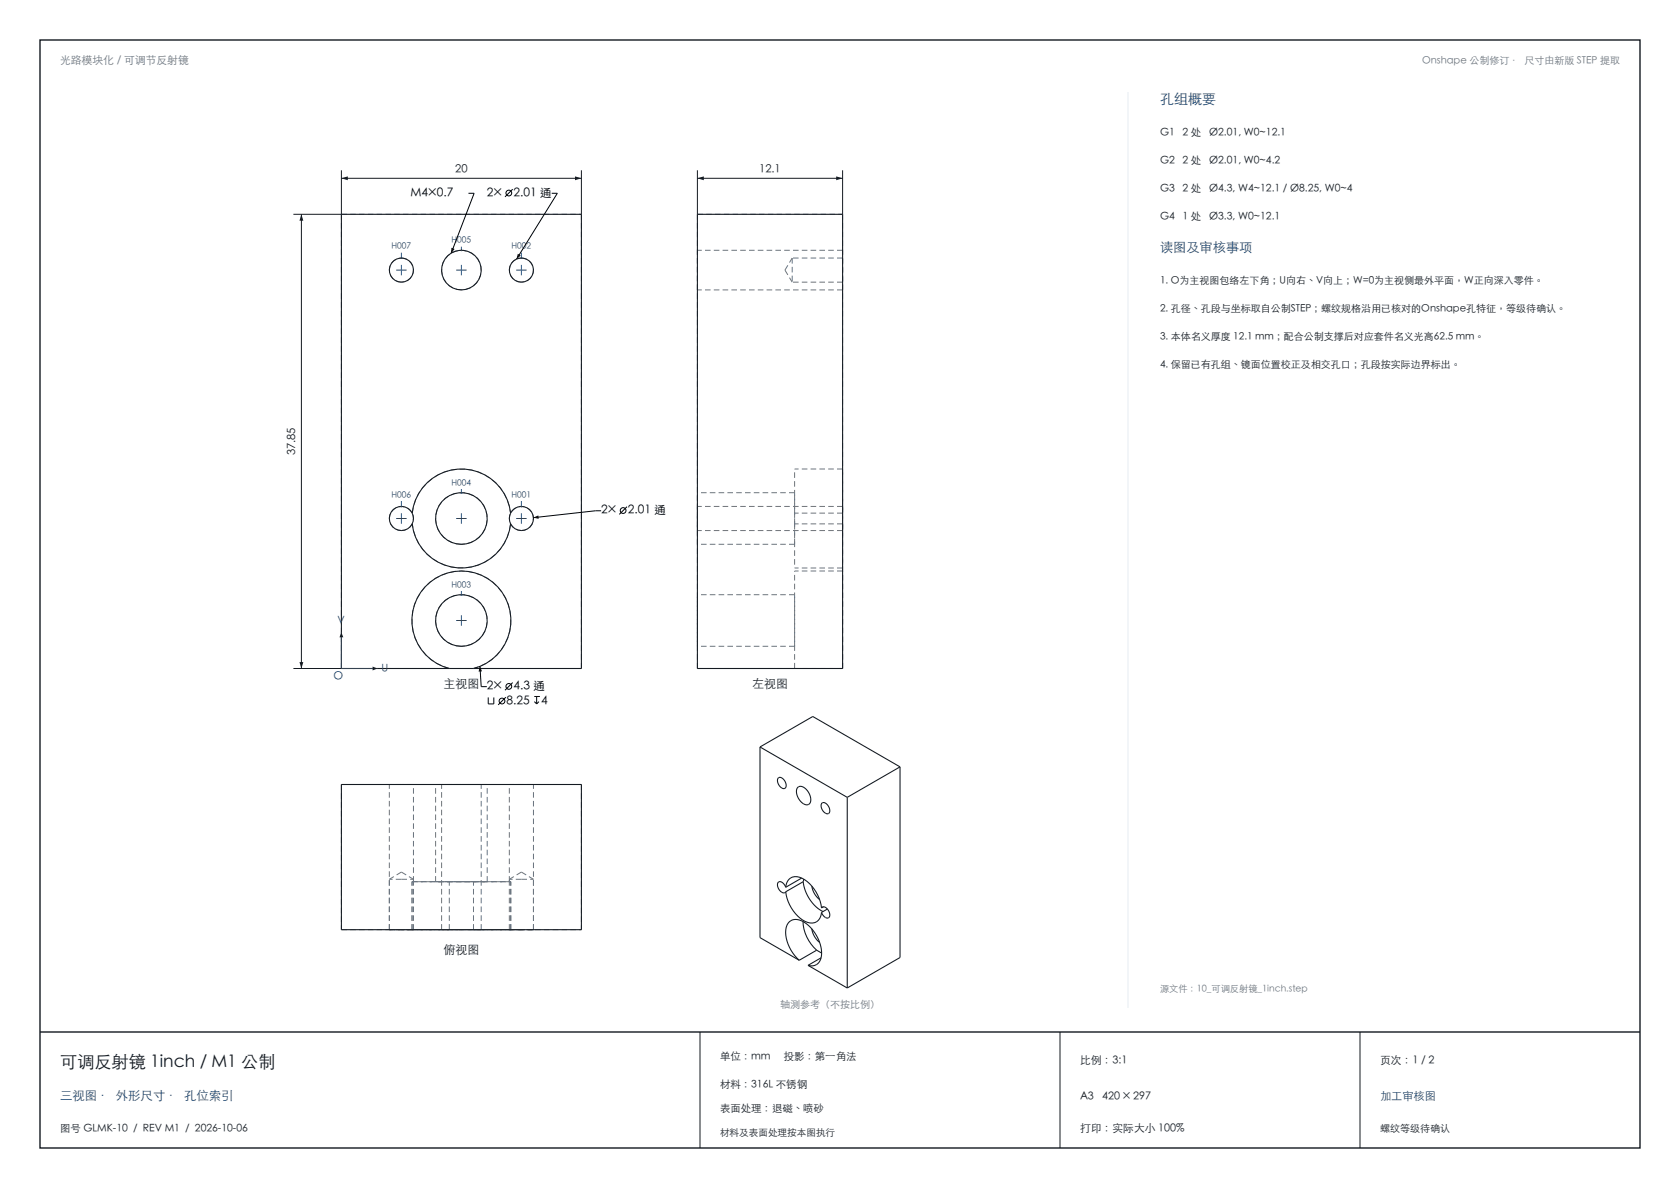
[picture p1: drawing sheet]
<svg xmlns="http://www.w3.org/2000/svg" width="420mm" height="297mm" viewBox="0 0 420 297" stroke-linecap="round" stroke-linejoin="round" font-family="sans-serif">
<path d="M10 10h400v277h-400zM10 258h400" fill="none" stroke="#141a21" stroke-width=".35"/>
<path d="M85.4 42.6v11M85.4 44.6h60M145.4 42.6v11M175 258v29M265 258v29M340 258v29" fill="none" stroke="#141a21" stroke-width=".25"/>
<g fill="none" stroke="#6b7580" stroke-width=".25" stroke-dasharray="1.4 .8" stroke-linecap="butt">
<path d="M85.4 53.6h60M174.4 53.6h36.3M100.4 64.5a3 3 0 0 1 3 3 3 3 0 0 1-3 3M100.4 70.5a3 3 0 0 1-3.1-3 3 3 0 0 1 3.1-3M115.4 72.5a5 5 0 0 1-4.5-7.1 5 5 0 0 1 8.3-.9 5 5 0 0 1-2.8 7.9l-1 .1M130.4 64.5a3 3 0 0 1 3 3 3 3 0 0 1-3 3M130.4 70.5a3 3 0 0 1-3.1-3 3 3 0 0 1 3.1-3M174.4 72.5v-9.9M196.2 67.5l1.9-3M196.2 67.5l1.9 3M198.1 64.5v6M210.7 70.5v-6"/>
<path d="M210.7 72.5v-9.9M210.7 72.5h-36.3M210.7 70.5h-12.6M210.7 62.6h-36.3M210.7 64.5h-12.6M210.7 117.2h-12M100.4 132.6a3 3 0 0 1-2.8-4.2 3 3 0 0 1 5-.7 3 3 0 0 1-1.4 4.8l-.8 .1M103 128.3a12.4 12.4 0 0 1 12.4-11 12.4 12.4 0 0 1 12.3 11M115.4 136.1a6.4 6.4 0 0 1-5.8-9.3 6.4 6.4 0 0 1 10.9-1.1 6.4 6.4 0 0 1-3.9 10.3l-1.2 .1M127.7 131a12.4 12.4 0 0 1-12.3 11 12.4 12.4 0 0 1-12.4-11M130.4 132.6a3 3 0 0 1-2.8-4.2 3 3 0 0 1 5-.7 3 3 0 0 1-1.4 4.8l-.8 .1M174.4 132.6v-6"/>
<path d="M174.4 136.1v-12.9M198.7 128.3v-11.1M198.7 131v11M198.7 136.1h-24.3M198.7 136.1v-12.9M198.7 131v-2.7M198.7 123.2h-24.3M210.7 131v11M210.7 131v1.6M210.7 132.6v-6M210.7 126.6v1.7M210.7 128.3v-11.1"/>
<path d="M210.7 128.3h-12M210.7 131h-12M210.7 132.6h-36.3M210.7 126.6h-36.3M198.7 148.7h-24.3M210.7 142h-12M210.7 142.7h-12M85.4 167.1h60M85.4 167.1v-113.5M112.3 167.1a12.4 12.4 0 0 1-7.1-19 12.4 12.4 0 0 1 20.3 0 12.4 12.4 0 0 1-7.1 19M115.4 161.6a6.4 6.4 0 0 1-5.8-9.3 6.4 6.4 0 0 1 10.9-1.1 6.4 6.4 0 0 1-3.9 10.3l-1.2 .1M145.4 167.1v-113.5"/>
<path d="M174.4 167.1h36.3M174.4 167.1v-113.5M174.4 161.6v-12.9M198.7 161.6h-24.3M198.7 161.6v-12.9M198.7 167.1v-24.4M210.7 167.1v-24.4M210.7 167.1v-113.5M210.7 167.1h-12M85.4 196.1v36.3M85.4 196.1h60M97.3 196.1h6.1"/>
<path d="M100.4 196.1h-3.1M103.4 196.1h-3M108.9 196.1h12.9M110.4 196.1h9.9M115.4 196.1h-6.5M115.4 196.1h-5M120.3 196.1h-4.9M121.8 196.1h-6.4M127.3 196.1h6.1M130.4 196.1h-3.1M133.4 196.1h-3M145.4 196.1v36.3"/>
<path d="M100.4 219.8h3M100.4 219.8h-3.1M100.4 218l-3.1 1.8M100.4 218l3 1.8M130.4 219.8h3M130.4 219.8h-3.1M130.4 218l-3.1 1.8M130.4 218l3 1.8M85.4 232.4h26.9M97.3 232.4h6.1M97.3 232.4h5.7M97.3 232.4v-12.6"/>
<path d="M97.3 232.4v-36.3M100.4 232.4h-3.1M103 232.4h24.7M103 220.4h24.7M103 232.4v-12M103 232.4h-2.6M103 220.4h.4M103.4 232.4h-3M103.4 232.4v-12.6M103.4 220.4v-24.3M108.9 220.4h12.9M108.9 220.4v-24.3"/>
<path d="M110.4 232.4h9.9M110.4 232.4v-36.3M112.3 232.4h-9.3M112.3 232.4v-12M112.3 220.4h-9.3M115.4 232.4h-5M115.4 220.4h-6.5M118.4 232.4h27M118.4 220.4h-6.1M118.4 232.4v-12M120.3 232.4h-4.9M120.3 232.4v-36.3"/>
<path d="M121.8 220.4h-6.4M121.8 220.4v-24.3M127.3 232.4h6.1M127.3 232.4v-12.6M127.3 220.4v-24.3M127.7 232.4h-24.7M127.7 232.4h5.7M127.7 232.4v-12M127.7 220.4h-.4M127.7 232.4h-9.3M127.7 220.4h-9.3M130.4 232.4h-3.1"/>
<path d="M130.4 232.4h-2.7M133.4 232.4h-3M133.4 232.4v-12.6M133.4 232.4v-36.3"/>
</g>
<g fill="none" stroke="#141a21" stroke-width=".27">
<path d="M85.4 53.6h60v113.5h-60zM174.4 53.6h36.3v113.5h-36.3zM103 131a12.4 12.4 0 0 0 12.4 11 12.4 12.4 0 0 0 12.3-11M103 128.3a3 3 0 0 0-4.5-1 3 3 0 0 0 0 4.7 3 3 0 0 0 4.5-1M103 128.3a12.4 12.4 0 0 1 12.4-11 12.4 12.4 0 0 1 12.3 11M103 128.3a3 3 0 0 1 0 2.7M127.7 128.3a3 3 0 0 1 4.5-1 3 3 0 0 1 0 4.7 3 3 0 0 1-4.5-1M127.7 128.3a3 3 0 0 0 0 2.7M112.3 167.1a12.4 12.4 0 0 1-7.1-19 12.4 12.4 0 0 1 20.3 0 12.4 12.4 0 0 1-7.1 19M85.4 196.1h60v36.3h-60z"/>
<circle cx="100.4" cy="67.5" r="3"/>
<circle cx="115.4" cy="67.5" r="5"/>
<circle cx="130.4" cy="67.5" r="3"/>
<circle cx="115.4" cy="129.6" r="6.5"/>
<circle cx="115.4" cy="155.1" r="6.5"/>
</g>
<g fill="#141a21">
<path d="M85.4 44.6l1.6-.5v1z"/>
<path d="M143.8 44.1l1.6 .5-1.6 .5z"/>
</g>
<path d="M73.4 53.6h12M75.4 53.6v113.5M73.4 167.1h12" fill="none" stroke="#141a21" stroke-width=".25"/>
<g fill="#141a21">
<path d="M74.9 165.5h.9l-.4 1.6z"/>
<path d="M75.4 53.6l.4 1.6h-.9z"/>
</g>
<path d="M174.4 42.6v11M174.4 44.6h36.3M210.7 42.6v11" fill="none" stroke="#141a21" stroke-width=".25"/>
<g fill="#141a21">
<path d="M174.4 44.6l1.6-.5v1z"/>
<path d="M209.1 44.1l1.6 .5-1.6 .5z"/>
</g>
<path d="M85.4 158.1v9h9" fill="none" stroke="#144578" stroke-width=".25"/>
<g fill="#141a21">
<path d="M93.2 166.6l1.2 .5-1.2 .5z"/>
<path d="M85.4 158.1l.4 1.2h-.9z"/>
</g>
<g fill="none" stroke="#144578" stroke-width=".25">
<path d="M99.1 67.5h2.6M100.4 66.2v2.6M114.1 67.5h2.6M115.4 66.2v2.6M129.1 67.5h2.6M130.4 66.2v2.6M99.1 129.6h2.6M100.4 128.3v2.6M114.1 129.6h2.6M115.4 122.3v.9M115.4 128.3v2.6M129.1 129.6h2.6"/>
<path d="M130.4 128.3v2.6M114.1 155.1h2.6M115.4 153.8v2.6"/>
</g>
<circle cx="115.4" cy="123.2" r=".23" fill="#144578"/>
<path d="M115.4 61.7v.9" fill="none" stroke="#144578" stroke-width=".25"/>
<circle cx="115.4" cy="62.6" r=".23" fill="#144578"/>
<path d="M130.4 125.3v1.3" fill="none" stroke="#144578" stroke-width=".25"/>
<circle cx="130.4" cy="126.6" r=".23" fill="#144578"/>
<path d="M130.4 63.2v1.3" fill="none" stroke="#144578" stroke-width=".25"/>
<circle cx="130.4" cy="64.5" r=".23" fill="#144578"/>
<path d="M100.4 125.3v1.3" fill="none" stroke="#144578" stroke-width=".25"/>
<circle cx="100.4" cy="126.6" r=".23" fill="#144578"/>
<path d="M100.4 63.2v1.3" fill="none" stroke="#144578" stroke-width=".25"/>
<circle cx="100.4" cy="64.5" r=".23" fill="#144578"/>
<path d="M115.4 147.8v.9" fill="none" stroke="#144578" stroke-width=".25"/>
<circle cx="115.4" cy="148.7" r=".23" fill="#144578"/>
<g fill="none" stroke="#141a21" stroke-width=".27">
<path d="M190 186.7v47.7l9.8 5.7M190 186.7l21.8 12.6M190 186.7l13.2-7.6 21.8 12.6M194.6 194.5a1.66 1.66 0 0 1 1.9 1.9 .74 .74 0 0 1-.5 .8 .74 .74 0 0 1-.9-.4l-.7-1.2v-.7zM199.5 196.8a1.77 1.77 0 0 1 2.4 .9 2.58 2.58 0 0 1 .3 3.4 2.57 2.57 0 0 1-2.8-2 2.15 2.15 0 0 1 .1-2.3zM211.8 199.3v47.7M225 191.7v47.7l-13.2 7.6M225 191.7l-13.2 7.6M200.4 219.5l-4 2.3M200.9 219.8l-.1 .6M205.5 200.8a1.66 1.66 0 0 1 2 1.9 .74 .74 0 0 1-.6 .8 .74 .74 0 0 1-.9-.4l-.7-1.2v-.7zM196.4 222.9a9.5 9.5 0 0 0 5.5 7.7 2.53 2.53 0 0 0 3.5-2.5"/>
<path d="M196.4 221.8a1.5 1.5 0 0 0-1.8-1.2 1.83 1.83 0 0 0 1.6 2.6l.2-.3M196.4 221.8a2.61 2.61 0 0 1 1.4-2.4 2.61 2.61 0 0 1 2.7 .2 9.8 9.8 0 0 1 4.9 7.4M200.8 230.4a9.8 9.8 0 0 0 3.4 7.2M200.8 220.4a9.8 9.8 0 0 0 5 7.5M200.8 220.4l-4.4 2.5M203 232.2a5.4 5.4 0 0 0 1.9 3.4M203 221.5a5.4 5.4 0 0 0 1.9 3.4M204.2 237.6l1.2 .7M204.2 237.6l-4.4 2.5M205.3 239.5l-3.3 1.8M205.4 227a1.09 1.09 0 0 1 1.7 .7 1.23 1.23 0 0 1-.1 1.8l-.9-.3-.7-1.1M205.9 226.7l-.5 .3"/>
<path d="M206.8 227.3l-1.4 .8M199.8 240.1a9.3 9.3 0 0 1-3.2-8.3 2.66 2.66 0 0 1 4.3-1.3 9.4 9.4 0 0 1 4.3 9.2 2.4 2.4 0 0 1-3.2 1.6M202 241.3l9.8 5.7"/>
</g>
<path d="M282 23v229" fill="none" stroke="#e6edf2" stroke-width=".25"/>
<g fill="none" stroke="#000" stroke-width=".25">
<path d="M117.1 48.3h1.4l-5.7 15M128.2 47.3l-2 1.9M137.9 48.3h1.4l-10.2 16.5M150.3 127.7h-1.4l-15.5 1.7M156.7 126.7l-1.9 1.9M120 166.6l.3 5.1h1.4M122.1 174.4v1.6h1.4v-1.6M126.5 174.3l-2 1.9M128.2 170.6l-2 2M133.6 174.1h1.4M133.6 175.4l.6 .6M134.2 174.1v1.9"/>
<path d="M134.7 175.4l-.5 .6"/>
<circle cx="127.2" cy="48.3" r=".72"/>
<circle cx="155.8" cy="127.6" r=".72"/>
<circle cx="125.5" cy="175.3" r=".72"/>
<circle cx="127.2" cy="171.6" r=".72"/>
</g>
<path d="M112.9 61.9l.7 .3-.8 1.1zM129.5 63.5l.7 .4-1.1 .9zM133.4 129.4l1.2-.5 .1 .8zM120 166.6l.5 1.2-.9 .1z" fill="#000"/>
<text font-size="4.3" fill="#141a21" x="15" y="267">可调反射镜 1inch / M1 公制</text>
<text font-size="3.5" fill="#144578" x="290" y="26">孔组概要</text>
<text font-size="3.3" fill="#144578" x="290" y="63">读图及审核事项</text>
<text font-size="3.1" fill="#144578" x="15" y="275">三视图 · 外形尺寸 · 孔位索引</text>
<g font-size="3">
<text x="102.7" y="49.2">M4×0.7</text>
<text x="121.7" y="49.2">2×</text>
<text x="128.4" y="49.2">2.01 通</text>
<text x="150.3" y="128.6">2×</text>
<text x="156.9" y="128.6">2.01 通</text>
<text x="128.4" y="172.6">4.3 通</text>
<text x="126.7" y="176.2">8.25</text>
<text x="135.3" y="176.2">4</text>
</g>
<g font-size="3" fill="#141a21">
<text x="110.9" y="172.1">主视图 2×</text>
<text x="188" y="172.1">左视图</text>
<text x="110.9" y="238.4">俯视图</text>
</g>
<g font-size="2.8" fill="#141a21">
<text x="113.8" y="43.3">20</text>
<text x="189.8" y="43.3">12.1</text>
<text x="74" y="113.8" transform="rotate(-90 74 113.8)">37.85</text>
</g>
<g font-size="2.8" fill="#144578">
<text x="83.4" y="170.1">O</text>
<text x="345" y="275">加工审核图</text>
</g>
<text font-size="2.7" fill="#6b7580" x="15" y="16">光路模块化 / 可调节反射镜</text>
<g font-size="2.7" fill="#141a21">
<text x="270" y="266">比例：3:1</text>
<text x="345" y="266">页次：1 / 2</text>
<text x="270" y="275">A3</text>
<text x="275.5" y="275">420 × 297</text>
<text x="270" y="283">打印：实际大小 100%</text>
</g>
<g font-size="2.6" fill="#141a21">
<text x="290" y="34">G1</text>
<text x="295.7" y="34">2 处</text>
<text x="302.3" y="34">Ø2.01, W0~12.1</text>
<text x="290" y="41">G2</text>
<text x="295.7" y="41">2 处</text>
<text x="302.3" y="41">Ø2.01, W0~4.2</text>
<text x="290" y="48">G3</text>
<text x="295.7" y="48">2 处</text>
<text x="302.3" y="48">Ø4.3, W4~12.1 / Ø8.25, W0~4</text>
<text x="290" y="55">G4</text>
<text x="295.7" y="55">1 处</text>
<text x="302.3" y="55">Ø3.3, W0~12.1</text>
<text x="180" y="265">单位：mm</text>
<text x="195.9" y="265">投影：第一角法</text>
<text x="180" y="272">材料：316L 不锈钢</text>
<text x="180" y="278">表面处理：退磁、喷砂</text>
<text x="15" y="283">图号 GLMK-10 / REV M1 / 2026-10-06</text>
</g>
<g font-size="2.6" fill="#144578">
<text x="84.4" y="156.1">V</text>
<text x="95.4" y="167.9">U</text>
</g>
<g font-size="2.5" fill="#6b7580">
<text x="355.5" y="16">Onshape 公制修订 · 尺寸由新版 STEP 提取</text>
<text x="195" y="252">轴测参考（不按比例）</text>
</g>
<g font-size="2.5" fill="#141a21">
<text x="290" y="71">1. O为主视图包络左下角；U向右、V向上；W=0为主视侧最外平面，W正向深入零件。</text>
<text x="290" y="78">2. 孔径、孔段与坐标取自公制STEP；螺纹规格沿用已核对的Onshape孔特征，等级待确认。</text>
<text x="290" y="85">3. 本体名义厚度 12.1 mm；配合公制支撑后对应套件名义光高62.5 mm。</text>
<text x="290" y="92">4. 保留已有孔组、镜面位置校正及相交孔口；孔段按实际边界标出。</text>
<text x="345" y="283">螺纹等级待确认</text>
</g>
<text font-size="2.4" fill="#141a21" x="180" y="284">材料及表面处理按本图执行</text>
<text font-size="2.3" fill="#6b7580" x="290" y="248">源文件：10_可调反射镜_1inch.step</text>
<g font-size="2.1" fill="#144578">
<text x="97.9" y="62.3">H007</text>
<text x="112.9" y="60.8">H005</text>
<text x="127.9" y="62.3">H002</text>
<text x="97.9" y="124.4">H006</text>
<text x="112.9" y="121.4">H004</text>
<text x="127.9" y="124.4">H001</text>
<text x="112.9" y="146.9">H003</text>
</g>
</svg>
